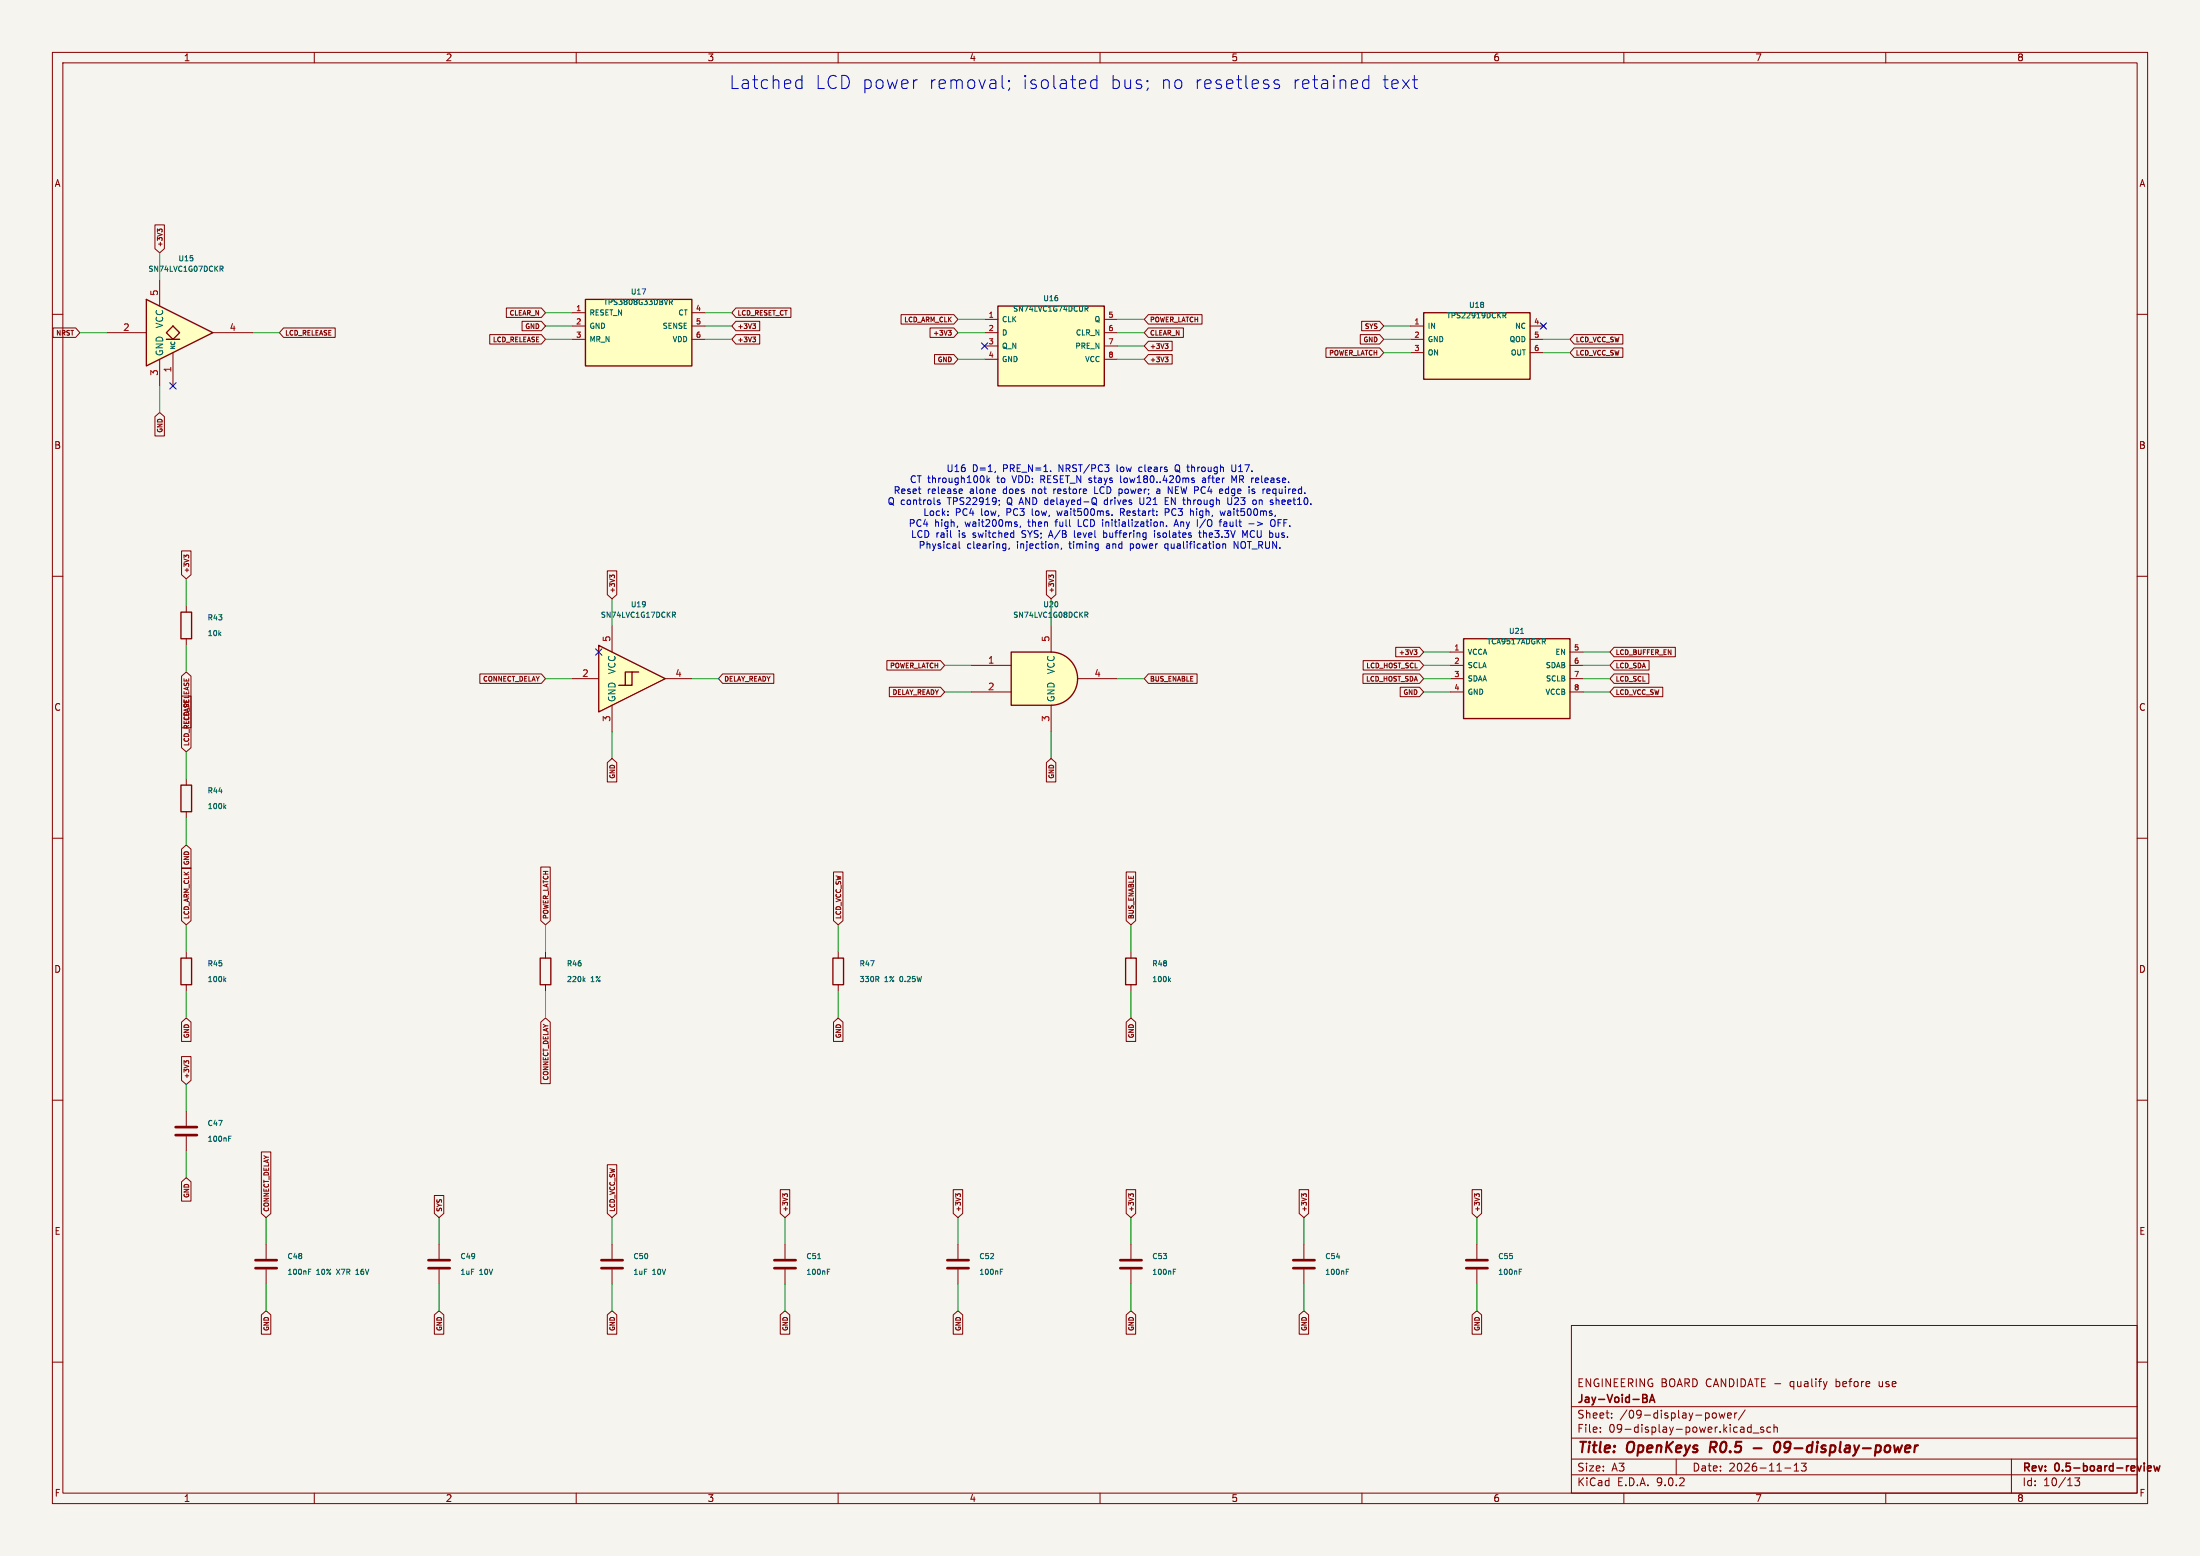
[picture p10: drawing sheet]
(kicad_sch
 (version 20250114)
 (generator "eeschema")
 (paper "A3")
 (title_block
  (title "OpenKeys R0.5 - 09-display-power")
  (date "2026-11-13")
  (rev "0.5-board-review")
  (company "Jay-Void-BA")
  (comment 1 "ENGINEERING BOARD CANDIDATE - qualify before use"))
 (lib_symbols
  (symbol "OpenKeys:74LVC1G07" (exclude_from_sim no) (in_bom yes) (on_board yes)
   (property "Reference" "U" (at 0 7.62 0) (effects (font (size 1.27 1.27))))
   (property "Value" "74LVC1G07" (at 3.81 -7.62 0) (effects (font (size 1.27 1.27))))
   (property "Footprint" "" (at 0 0 0) (effects (font (size 1.27 1.27)) (hide yes)))
   (property "Datasheet" "https://www.ti.com/lit/ds/symlink/sn74lvc1g07.pdf" (at 0 0 0) (effects (font (size 1.27 1.27)) (hide yes)))
   (property "Description" "Single Buffer Gate, Open Drain, Low-Voltage CMOS" (at 0 0 0) (effects (font (size 1.27 1.27)) (hide yes)))
   (symbol "74LVC1G07_0_1"
    (polyline (pts (xy -7.62 6.35) (xy -7.62 -6.35) (xy 5.08 0) (xy -7.62 6.35)) (stroke (width 0.254) (type default)) (fill (type background)))
    (polyline (pts (xy -3.81 -1.27) (xy -1.27 -1.27)) (stroke (width 0.254) (type default)) (fill (type background)))
    (polyline (pts (xy -2.54 1.27) (xy -3.81 0) (xy -2.54 -1.27) (xy -1.27 0) (xy -2.54 1.27)) (stroke (width 0.254) (type default)) (fill (type background))))
   (symbol "74LVC1G07_1_1"
    (pin input line (at -15.24 0 0) (length 7.62) (name "~" (effects (font (size 1.27 1.27)))) (number "2" (effects (font (size 1.27 1.27)))))
    (pin power_in line (at -5.08 10.16 270) (length 5.08) (name "VCC" (effects (font (size 1.27 1.27)))) (number "5" (effects (font (size 1.27 1.27)))))
    (pin power_in line (at -5.08 -10.16 90) (length 5.08) (name "GND" (effects (font (size 1.27 1.27)))) (number "3" (effects (font (size 1.27 1.27)))))
    (pin free line (at -2.54 -10.16 90) (length 6.35) (name "NC" (effects (font (size 0.762 0.762)))) (number "1" (effects (font (size 1.27 1.27)))))
    (pin open_collector line (at 12.7 0 180) (length 7.62) (name "~" (effects (font (size 1.27 1.27)))) (number "4" (effects (font (size 1.27 1.27))))))
   (embedded_fonts no))
  (symbol "OpenKeys:R"
   (pin_numbers (hide yes))
   (pin_names
    (offset 0)) (exclude_from_sim no) (in_bom yes) (on_board yes)
   (property "Reference" "R" (at 2.032 0 90) (effects (font (size 1.27 1.27))))
   (property "Value" "R" (at 0 0 90) (effects (font (size 1.27 1.27))))
   (property "Footprint" "" (at -1.778 0 90) (effects (font (size 1.27 1.27)) (hide yes)))
   (property "Datasheet" "~" (at 0 0 0) (effects (font (size 1.27 1.27)) (hide yes)))
   (property "Description" "Resistor" (at 0 0 0) (effects (font (size 1.27 1.27)) (hide yes)))
   (symbol "R_0_1"
    (rectangle (start -1.016 -2.54) (end 1.016 2.54) (stroke (width 0.254) (type default)) (fill (type none))))
   (symbol "R_1_1"
    (pin passive line (at 0 3.81 270) (length 1.27) (name "~" (effects (font (size 1.27 1.27)))) (number "1" (effects (font (size 1.27 1.27)))))
    (pin passive line (at 0 -3.81 90) (length 1.27) (name "~" (effects (font (size 1.27 1.27)))) (number "2" (effects (font (size 1.27 1.27))))))
   (embedded_fonts no))
  (symbol "OpenKeys:C"
   (pin_numbers (hide yes))
   (pin_names
    (offset 0.254)) (exclude_from_sim no) (in_bom yes) (on_board yes)
   (property "Reference" "C" (at 0.635 2.54 0) (effects (font (size 1.27 1.27)) (justify left)))
   (property "Value" "C" (at 0.635 -2.54 0) (effects (font (size 1.27 1.27)) (justify left)))
   (property "Footprint" "" (at 0.9652 -3.81 0) (effects (font (size 1.27 1.27)) (hide yes)))
   (property "Datasheet" "~" (at 0 0 0) (effects (font (size 1.27 1.27)) (hide yes)))
   (property "Description" "Unpolarized capacitor" (at 0 0 0) (effects (font (size 1.27 1.27)) (hide yes)))
   (symbol "C_0_1"
    (polyline (pts (xy -2.032 0.762) (xy 2.032 0.762)) (stroke (width 0.508) (type default)) (fill (type none)))
    (polyline (pts (xy -2.032 -0.762) (xy 2.032 -0.762)) (stroke (width 0.508) (type default)) (fill (type none))))
   (symbol "C_1_1"
    (pin passive line (at 0 3.81 270) (length 2.794) (name "~" (effects (font (size 1.27 1.27)))) (number "1" (effects (font (size 1.27 1.27)))))
    (pin passive line (at 0 -3.81 90) (length 2.794) (name "~" (effects (font (size 1.27 1.27)))) (number "2" (effects (font (size 1.27 1.27))))))
   (embedded_fonts no))
  (symbol "OpenKeys:TPS3808G33_DBV"
   (pin_names
    (offset 0.7)) (in_bom yes) (on_board yes)
   (property "Reference" "U" (at 0 9.35 0) (effects (font (size 1.0 1.0))))
   (property "Value" "TPS3808G33_DBV" (at 0 7.35 0) (effects (font (size 1.0 1.0))))
   (symbol "TPS3808G33_DBV_0_1"
    (rectangle (start -10.16 6.35) (end 10.16 -6.35) (stroke (width 0.254) (type default)) (fill (type background))))
   (symbol "TPS3808G33_DBV_1_1"
    (pin open_collector line (at -12.7 3.81 0) (length 2.54) (name "RESET_N" (effects (font (size 1.0 1.0)))) (number "1" (effects (font (size 1.0 1.0)))))
    (pin power_in line (at -12.7 1.27 0) (length 2.54) (name "GND" (effects (font (size 1.0 1.0)))) (number "2" (effects (font (size 1.0 1.0)))))
    (pin input line (at -12.7 -1.27 0) (length 2.54) (name "MR_N" (effects (font (size 1.0 1.0)))) (number "3" (effects (font (size 1.0 1.0)))))
    (pin input line (at 12.7 3.81 180) (length 2.54) (name "CT" (effects (font (size 1.0 1.0)))) (number "4" (effects (font (size 1.0 1.0)))))
    (pin input line (at 12.7 1.27 180) (length 2.54) (name "SENSE" (effects (font (size 1.0 1.0)))) (number "5" (effects (font (size 1.0 1.0)))))
    (pin power_in line (at 12.7 -1.27 180) (length 2.54) (name "VDD" (effects (font (size 1.0 1.0)))) (number "6" (effects (font (size 1.0 1.0)))))))
  (symbol "OpenKeys:SN74LVC1G74_DCU"
   (pin_names
    (offset 0.7)) (in_bom yes) (on_board yes)
   (property "Reference" "U" (at 0 10.620000000000001 0) (effects (font (size 1.0 1.0))))
   (property "Value" "SN74LVC1G74_DCU" (at 0 8.620000000000001 0) (effects (font (size 1.0 1.0))))
   (symbol "SN74LVC1G74_DCU_0_1"
    (rectangle (start -10.16 7.62) (end 10.16 -7.62) (stroke (width 0.254) (type default)) (fill (type background))))
   (symbol "SN74LVC1G74_DCU_1_1"
    (pin input line (at -12.7 5.08 0) (length 2.54) (name "CLK" (effects (font (size 1.0 1.0)))) (number "1" (effects (font (size 1.0 1.0)))))
    (pin input line (at -12.7 2.54 0) (length 2.54) (name "D" (effects (font (size 1.0 1.0)))) (number "2" (effects (font (size 1.0 1.0)))))
    (pin output line (at -12.7 0.0 0) (length 2.54) (name "Q_N" (effects (font (size 1.0 1.0)))) (number "3" (effects (font (size 1.0 1.0)))))
    (pin power_in line (at -12.7 -2.54 0) (length 2.54) (name "GND" (effects (font (size 1.0 1.0)))) (number "4" (effects (font (size 1.0 1.0)))))
    (pin output line (at 12.7 5.08 180) (length 2.54) (name "Q" (effects (font (size 1.0 1.0)))) (number "5" (effects (font (size 1.0 1.0)))))
    (pin input line (at 12.7 2.54 180) (length 2.54) (name "CLR_N" (effects (font (size 1.0 1.0)))) (number "6" (effects (font (size 1.0 1.0)))))
    (pin input line (at 12.7 0.0 180) (length 2.54) (name "PRE_N" (effects (font (size 1.0 1.0)))) (number "7" (effects (font (size 1.0 1.0)))))
    (pin power_in line (at 12.7 -2.54 180) (length 2.54) (name "VCC" (effects (font (size 1.0 1.0)))) (number "8" (effects (font (size 1.0 1.0)))))))
  (symbol "OpenKeys:TPS22919_DCK"
   (pin_names
    (offset 0.7)) (in_bom yes) (on_board yes)
   (property "Reference" "U" (at 0 9.35 0) (effects (font (size 1.0 1.0))))
   (property "Value" "TPS22919_DCK" (at 0 7.35 0) (effects (font (size 1.0 1.0))))
   (symbol "TPS22919_DCK_0_1"
    (rectangle (start -10.16 6.35) (end 10.16 -6.35) (stroke (width 0.254) (type default)) (fill (type background))))
   (symbol "TPS22919_DCK_1_1"
    (pin power_in line (at -12.7 3.81 0) (length 2.54) (name "IN" (effects (font (size 1.0 1.0)))) (number "1" (effects (font (size 1.0 1.0)))))
    (pin power_in line (at -12.7 1.27 0) (length 2.54) (name "GND" (effects (font (size 1.0 1.0)))) (number "2" (effects (font (size 1.0 1.0)))))
    (pin input line (at -12.7 -1.27 0) (length 2.54) (name "ON" (effects (font (size 1.0 1.0)))) (number "3" (effects (font (size 1.0 1.0)))))
    (pin no_connect line (at 12.7 3.81 180) (length 2.54) (name "NC" (effects (font (size 1.0 1.0)))) (number "4" (effects (font (size 1.0 1.0)))))
    (pin passive line (at 12.7 1.27 180) (length 2.54) (name "QOD" (effects (font (size 1.0 1.0)))) (number "5" (effects (font (size 1.0 1.0)))))
    (pin power_out line (at 12.7 -1.27 180) (length 2.54) (name "OUT" (effects (font (size 1.0 1.0)))) (number "6" (effects (font (size 1.0 1.0)))))))
  (symbol "OpenKeys:74LVC1G17" (exclude_from_sim no) (in_bom yes) (on_board yes)
   (property "Reference" "U" (at 0 3.81 0) (effects (font (size 1.27 1.27)) (justify left)))
   (property "Value" "74LVC1G17" (at 0 -3.81 0) (effects (font (size 1.27 1.27)) (justify left)))
   (property "Footprint" "" (at -2.54 0 0) (effects (font (size 1.27 1.27)) (hide yes)))
   (property "Datasheet" "https://www.ti.com/lit/ds/symlink/sn74lvc1g17.pdf" (at 0 -6.35 0) (effects (font (size 1.27 1.27)) (justify left) (hide yes)))
   (property "Description" "Single Schmitt Buffer Gate, Low-Voltage CMOS" (at 0 0 0) (effects (font (size 1.27 1.27)) (hide yes)))
   (symbol "74LVC1G17_0_1"
    (polyline (pts (xy -7.62 6.35) (xy -7.62 -6.35) (xy 5.08 0) (xy -7.62 6.35)) (stroke (width 0.254) (type default)) (fill (type background)))
    (polyline (pts (xy -3.81 -1.27) (xy -2.54 -1.27) (xy -2.54 1.27) (xy -1.27 1.27)) (stroke (width 0.254) (type default)) (fill (type background)))
    (polyline (pts (xy -2.54 -1.27) (xy -1.27 -1.27) (xy -1.27 1.27) (xy 0 1.27)) (stroke (width 0.254) (type default)) (fill (type background))))
   (symbol "74LVC1G17_1_1"
    (pin input line (at -12.7 0 0) (length 5.08) (name "~" (effects (font (size 1.27 1.27)))) (number "2" (effects (font (size 1.27 1.27)))))
    (pin no_connect line (at -7.62 5.08 180) (length 5.08) (hide yes) (name "NC" (effects (font (size 1.27 1.27)))) (number "1" (effects (font (size 1.27 1.27)))))
    (pin power_in line (at -5.08 10.16 270) (length 5.08) (name "VCC" (effects (font (size 1.27 1.27)))) (number "5" (effects (font (size 1.27 1.27)))))
    (pin power_in line (at -5.08 -10.16 90) (length 5.08) (name "GND" (effects (font (size 1.27 1.27)))) (number "3" (effects (font (size 1.27 1.27)))))
    (pin output line (at 10.16 0 180) (length 5.08) (name "~" (effects (font (size 1.27 1.27)))) (number "4" (effects (font (size 1.27 1.27))))))
   (embedded_fonts no))
  (symbol "OpenKeys:74LVC1G08" (exclude_from_sim no) (in_bom yes) (on_board yes)
   (property "Reference" "U" (at -5.08 7.62 0) (effects (font (size 1.27 1.27))))
   (property "Value" "74LVC1G08" (at 7.62 -7.62 0) (effects (font (size 1.27 1.27))))
   (property "Footprint" "" (at 0 0 0) (effects (font (size 1.27 1.27)) (hide yes)))
   (property "Datasheet" "https://www.ti.com/lit/ds/symlink/sn74lvc1g08.pdf" (at 0 0 0) (effects (font (size 1.27 1.27)) (hide yes)))
   (property "Description" "Single AND Gate, Low-Voltage CMOS" (at 0 0 0) (effects (font (size 1.27 1.27)) (hide yes)))
   (symbol "74LVC1G08_0_1"
    (arc (start 0 5.08) (mid 5.0579 0) (end 0 -5.08) (stroke (width 0.254) (type default)) (fill (type background)))
    (polyline (pts (xy 0 -5.08) (xy -7.62 -5.08) (xy -7.62 5.08) (xy 0 5.08)) (stroke (width 0.254) (type default)) (fill (type background))))
   (symbol "74LVC1G08_1_1"
    (pin input line (at -15.24 2.54 0) (length 7.62) (name "~" (effects (font (size 1.27 1.27)))) (number "1" (effects (font (size 1.27 1.27)))))
    (pin input line (at -15.24 -2.54 0) (length 7.62) (name "~" (effects (font (size 1.27 1.27)))) (number "2" (effects (font (size 1.27 1.27)))))
    (pin power_in line (at 0 10.16 270) (length 5.08) (name "VCC" (effects (font (size 1.27 1.27)))) (number "5" (effects (font (size 1.27 1.27)))))
    (pin power_in line (at 0 -10.16 90) (length 5.08) (name "GND" (effects (font (size 1.27 1.27)))) (number "3" (effects (font (size 1.27 1.27)))))
    (pin output line (at 12.7 0 180) (length 7.62) (name "~" (effects (font (size 1.27 1.27)))) (number "4" (effects (font (size 1.27 1.27))))))
   (embedded_fonts no))
  (symbol "OpenKeys:TCA9517A_DGK"
   (pin_names
    (offset 0.7)) (in_bom yes) (on_board yes)
   (property "Reference" "U" (at 0 10.620000000000001 0) (effects (font (size 1.0 1.0))))
   (property "Value" "TCA9517A_DGK" (at 0 8.620000000000001 0) (effects (font (size 1.0 1.0))))
   (symbol "TCA9517A_DGK_0_1"
    (rectangle (start -10.16 7.62) (end 10.16 -7.62) (stroke (width 0.254) (type default)) (fill (type background))))
   (symbol "TCA9517A_DGK_1_1"
    (pin power_in line (at -12.7 5.08 0) (length 2.54) (name "VCCA" (effects (font (size 1.0 1.0)))) (number "1" (effects (font (size 1.0 1.0)))))
    (pin bidirectional line (at -12.7 2.54 0) (length 2.54) (name "SCLA" (effects (font (size 1.0 1.0)))) (number "2" (effects (font (size 1.0 1.0)))))
    (pin bidirectional line (at -12.7 0.0 0) (length 2.54) (name "SDAA" (effects (font (size 1.0 1.0)))) (number "3" (effects (font (size 1.0 1.0)))))
    (pin power_in line (at -12.7 -2.54 0) (length 2.54) (name "GND" (effects (font (size 1.0 1.0)))) (number "4" (effects (font (size 1.0 1.0)))))
    (pin input line (at 12.7 5.08 180) (length 2.54) (name "EN" (effects (font (size 1.0 1.0)))) (number "5" (effects (font (size 1.0 1.0)))))
    (pin bidirectional line (at 12.7 2.54 180) (length 2.54) (name "SDAB" (effects (font (size 1.0 1.0)))) (number "6" (effects (font (size 1.0 1.0)))))
    (pin bidirectional line (at 12.7 0.0 180) (length 2.54) (name "SCLB" (effects (font (size 1.0 1.0)))) (number "7" (effects (font (size 1.0 1.0)))))
    (pin power_in line (at 12.7 -2.54 180) (length 2.54) (name "VCCB" (effects (font (size 1.0 1.0)))) (number "8" (effects (font (size 1.0 1.0))))))))
 (text "Latched LCD power removal; isolated bus; no resetless retained text" (at 205 16 0) (effects (font (size 2.5 2.5))))
 (wire (pts (xy 20.32 63.5) (xy 15.24 63.5)) (stroke (width 0) (type default)))
 (global_label "NRST"
  (shape input) (at 15.24 63.5 180) (effects (font (size 0.9 0.9)) (justify right))
  (property "Intersheetrefs" "${INTERSHEET_REFS}" (at 15.24 63.5 180) (effects (font (size 0.8 0.8)) (hide yes))))
 (wire (pts (xy 30.48 53.34) (xy 30.48 48.26)) (stroke (width 0) (type default)))
 (global_label "+3V3"
  (shape input) (at 30.48 48.26 90) (effects (font (size 0.9 0.9)) (justify left))
  (property "Intersheetrefs" "${INTERSHEET_REFS}" (at 30.48 48.26 90) (effects (font (size 0.8 0.8)) (hide yes))))
 (wire (pts (xy 30.48 73.66) (xy 30.48 78.74)) (stroke (width 0) (type default)))
 (global_label "GND"
  (shape input) (at 30.48 78.74 270) (effects (font (size 0.9 0.9)) (justify right))
  (property "Intersheetrefs" "${INTERSHEET_REFS}" (at 30.48 78.74 270) (effects (font (size 0.8 0.8)) (hide yes))))
 (no_connect (at 33.02 73.66))
 (wire (pts (xy 48.26 63.5) (xy 53.34 63.5)) (stroke (width 0) (type default)))
 (global_label "LCD_RELEASE"
  (shape input) (at 53.34 63.5 0) (effects (font (size 0.9 0.9)) (justify left))
  (property "Intersheetrefs" "${INTERSHEET_REFS}" (at 53.34 63.5 0) (effects (font (size 0.8 0.8)) (hide yes))))
 (symbol
  (lib_id "OpenKeys:74LVC1G07") (at 35.56 63.5 0) (unit 1) (in_bom yes) (on_board yes) (dnp no)
  (property "Reference" "U15" (at 35.56 49.34 0) (effects (font (size 1 1))))
  (property "Value" "SN74LVC1G07DCKR" (at 35.56 51.34 0) (effects (font (size 1 1))))
  (property "Footprint" "Package_TO_SOT_SMD:SOT-353_SC-70-5" (at 35.56 63.5 0) (effects (font (size 1 1)) (hide yes)))
  (property "Datasheet" "https://www.ti.com/lit/ds/symlink/sn74lvc1g07.pdf" (at 35.56 63.5 0) (effects (font (size 1 1)) (hide yes))) (pin "2") (pin "5") (pin "3") (pin "1") (pin "4"))
 (wire (pts (xy 35.56 115.57) (xy 35.56 110.49)) (stroke (width 0) (type default)))
 (global_label "+3V3"
  (shape input) (at 35.56 110.49 90) (effects (font (size 0.9 0.9)) (justify left))
  (property "Intersheetrefs" "${INTERSHEET_REFS}" (at 35.56 110.49 90) (effects (font (size 0.8 0.8)) (hide yes))))
 (wire (pts (xy 35.56 123.19) (xy 35.56 128.27)) (stroke (width 0) (type default)))
 (global_label "LCD_RELEASE"
  (shape input) (at 35.56 128.27 270) (effects (font (size 0.9 0.9)) (justify right))
  (property "Intersheetrefs" "${INTERSHEET_REFS}" (at 35.56 128.27 270) (effects (font (size 0.8 0.8)) (hide yes))))
 (symbol
  (lib_id "OpenKeys:R") (at 35.56 119.38 0) (unit 1) (in_bom yes) (on_board yes) (dnp no)
  (property "Reference" "R43" (at 39.56 117.88 0) (effects (font (size 1 1)) (justify left)))
  (property "Value" "10k" (at 39.56 120.88 0) (effects (font (size 1 1)) (justify left)))
  (property "Footprint" "Resistor_SMD:R_0603_1608Metric" (at 39.56 119.38 0) (effects (font (size 1 1)) (hide yes)))
  (property "Datasheet" "~" (at 39.56 119.38 0) (effects (font (size 1 1)) (hide yes))) (pin "1") (pin "2"))
 (wire (pts (xy 35.56 148.59) (xy 35.56 143.51)) (stroke (width 0) (type default)))
 (global_label "LCD_RELEASE"
  (shape input) (at 35.56 143.51 90) (effects (font (size 0.9 0.9)) (justify left))
  (property "Intersheetrefs" "${INTERSHEET_REFS}" (at 35.56 143.51 90) (effects (font (size 0.8 0.8)) (hide yes))))
 (wire (pts (xy 35.56 156.21) (xy 35.56 161.29)) (stroke (width 0) (type default)))
 (global_label "GND"
  (shape input) (at 35.56 161.29 270) (effects (font (size 0.9 0.9)) (justify right))
  (property "Intersheetrefs" "${INTERSHEET_REFS}" (at 35.56 161.29 270) (effects (font (size 0.8 0.8)) (hide yes))))
 (symbol
  (lib_id "OpenKeys:R") (at 35.56 152.4 0) (unit 1) (in_bom yes) (on_board yes) (dnp no)
  (property "Reference" "R44" (at 39.56 150.9 0) (effects (font (size 1 1)) (justify left)))
  (property "Value" "100k" (at 39.56 153.9 0) (effects (font (size 1 1)) (justify left)))
  (property "Footprint" "Resistor_SMD:R_0603_1608Metric" (at 39.56 152.4 0) (effects (font (size 1 1)) (hide yes)))
  (property "Datasheet" "~" (at 39.56 152.4 0) (effects (font (size 1 1)) (hide yes))) (pin "1") (pin "2"))
 (wire (pts (xy 35.56 181.61) (xy 35.56 176.53)) (stroke (width 0) (type default)))
 (global_label "LCD_ARM_CLK"
  (shape input) (at 35.56 176.53 90) (effects (font (size 0.9 0.9)) (justify left))
  (property "Intersheetrefs" "${INTERSHEET_REFS}" (at 35.56 176.53 90) (effects (font (size 0.8 0.8)) (hide yes))))
 (wire (pts (xy 35.56 189.23) (xy 35.56 194.31)) (stroke (width 0) (type default)))
 (global_label "GND"
  (shape input) (at 35.56 194.31 270) (effects (font (size 0.9 0.9)) (justify right))
  (property "Intersheetrefs" "${INTERSHEET_REFS}" (at 35.56 194.31 270) (effects (font (size 0.8 0.8)) (hide yes))))
 (symbol
  (lib_id "OpenKeys:R") (at 35.56 185.42 0) (unit 1) (in_bom yes) (on_board yes) (dnp no)
  (property "Reference" "R45" (at 39.56 183.92 0) (effects (font (size 1 1)) (justify left)))
  (property "Value" "100k" (at 39.56 186.92 0) (effects (font (size 1 1)) (justify left)))
  (property "Footprint" "Resistor_SMD:R_0603_1608Metric" (at 39.56 185.42 0) (effects (font (size 1 1)) (hide yes)))
  (property "Datasheet" "~" (at 39.56 185.42 0) (effects (font (size 1 1)) (hide yes))) (pin "1") (pin "2"))
 (wire (pts (xy 35.56 212.09) (xy 35.56 207.01)) (stroke (width 0) (type default)))
 (global_label "+3V3"
  (shape input) (at 35.56 207.01 90) (effects (font (size 0.9 0.9)) (justify left))
  (property "Intersheetrefs" "${INTERSHEET_REFS}" (at 35.56 207.01 90) (effects (font (size 0.8 0.8)) (hide yes))))
 (wire (pts (xy 35.56 219.71) (xy 35.56 224.79)) (stroke (width 0) (type default)))
 (global_label "GND"
  (shape input) (at 35.56 224.79 270) (effects (font (size 0.9 0.9)) (justify right))
  (property "Intersheetrefs" "${INTERSHEET_REFS}" (at 35.56 224.79 270) (effects (font (size 0.8 0.8)) (hide yes))))
 (symbol
  (lib_id "OpenKeys:C") (at 35.56 215.9 0) (unit 1) (in_bom yes) (on_board yes) (dnp no)
  (property "Reference" "C47" (at 39.56 214.4 0) (effects (font (size 1 1)) (justify left)))
  (property "Value" "100nF" (at 39.56 217.4 0) (effects (font (size 1 1)) (justify left)))
  (property "Footprint" "Capacitor_SMD:C_0603_1608Metric" (at 39.56 215.9 0) (effects (font (size 1 1)) (hide yes)))
  (property "Datasheet" "~" (at 39.56 215.9 0) (effects (font (size 1 1)) (hide yes))) (pin "1") (pin "2"))
 (wire (pts (xy 109.22 59.69) (xy 104.14 59.69)) (stroke (width 0) (type default)))
 (global_label "CLEAR_N"
  (shape input) (at 104.14 59.69 180) (effects (font (size 0.9 0.9)) (justify right))
  (property "Intersheetrefs" "${INTERSHEET_REFS}" (at 104.14 59.69 180) (effects (font (size 0.8 0.8)) (hide yes))))
 (wire (pts (xy 109.22 62.23) (xy 104.14 62.23)) (stroke (width 0) (type default)))
 (global_label "GND"
  (shape input) (at 104.14 62.23 180) (effects (font (size 0.9 0.9)) (justify right))
  (property "Intersheetrefs" "${INTERSHEET_REFS}" (at 104.14 62.23 180) (effects (font (size 0.8 0.8)) (hide yes))))
 (wire (pts (xy 109.22 64.77) (xy 104.14 64.77)) (stroke (width 0) (type default)))
 (global_label "LCD_RELEASE"
  (shape input) (at 104.14 64.77 180) (effects (font (size 0.9 0.9)) (justify right))
  (property "Intersheetrefs" "${INTERSHEET_REFS}" (at 104.14 64.77 180) (effects (font (size 0.8 0.8)) (hide yes))))
 (wire (pts (xy 134.62 59.69) (xy 139.7 59.69)) (stroke (width 0) (type default)))
 (global_label "LCD_RESET_CT"
  (shape input) (at 139.7 59.69 0) (effects (font (size 0.9 0.9)) (justify left))
  (property "Intersheetrefs" "${INTERSHEET_REFS}" (at 139.7 59.69 0) (effects (font (size 0.8 0.8)) (hide yes))))
 (wire (pts (xy 134.62 62.23) (xy 139.7 62.23)) (stroke (width 0) (type default)))
 (global_label "+3V3"
  (shape input) (at 139.7 62.23 0) (effects (font (size 0.9 0.9)) (justify left))
  (property "Intersheetrefs" "${INTERSHEET_REFS}" (at 139.7 62.23 0) (effects (font (size 0.8 0.8)) (hide yes))))
 (wire (pts (xy 134.62 64.77) (xy 139.7 64.77)) (stroke (width 0) (type default)))
 (global_label "+3V3"
  (shape input) (at 139.7 64.77 0) (effects (font (size 0.9 0.9)) (justify left))
  (property "Intersheetrefs" "${INTERSHEET_REFS}" (at 139.7 64.77 0) (effects (font (size 0.8 0.8)) (hide yes))))
 (symbol
  (lib_id "OpenKeys:TPS3808G33_DBV") (at 121.92 63.5 0) (unit 1) (in_bom yes) (on_board yes) (dnp no)
  (property "Reference" "U17" (at 121.92 55.69 0) (effects (font (size 1 1))))
  (property "Value" "TPS3808G33DBVR" (at 121.92 57.69 0) (effects (font (size 1 1))))
  (property "Footprint" "Package_TO_SOT_SMD:SOT-23-6" (at 121.92 63.5 0) (effects (font (size 1 1)) (hide yes)))
  (property "Datasheet" "" (at 121.92 63.5 0) (effects (font (size 1 1)) (hide yes))) (pin "1") (pin "2") (pin "3") (pin "4") (pin "5") (pin "6"))
 (wire (pts (xy 187.96 60.96) (xy 182.88 60.96)) (stroke (width 0) (type default)))
 (global_label "LCD_ARM_CLK"
  (shape input) (at 182.88 60.96 180) (effects (font (size 0.9 0.9)) (justify right))
  (property "Intersheetrefs" "${INTERSHEET_REFS}" (at 182.88 60.96 180) (effects (font (size 0.8 0.8)) (hide yes))))
 (wire (pts (xy 187.96 63.5) (xy 182.88 63.5)) (stroke (width 0) (type default)))
 (global_label "+3V3"
  (shape input) (at 182.88 63.5 180) (effects (font (size 0.9 0.9)) (justify right))
  (property "Intersheetrefs" "${INTERSHEET_REFS}" (at 182.88 63.5 180) (effects (font (size 0.8 0.8)) (hide yes))))
 (no_connect (at 187.96 66.04))
 (wire (pts (xy 187.96 68.58) (xy 182.88 68.58)) (stroke (width 0) (type default)))
 (global_label "GND"
  (shape input) (at 182.88 68.58 180) (effects (font (size 0.9 0.9)) (justify right))
  (property "Intersheetrefs" "${INTERSHEET_REFS}" (at 182.88 68.58 180) (effects (font (size 0.8 0.8)) (hide yes))))
 (wire (pts (xy 213.36 60.96) (xy 218.44 60.96)) (stroke (width 0) (type default)))
 (global_label "POWER_LATCH"
  (shape input) (at 218.44 60.96 0) (effects (font (size 0.9 0.9)) (justify left))
  (property "Intersheetrefs" "${INTERSHEET_REFS}" (at 218.44 60.96 0) (effects (font (size 0.8 0.8)) (hide yes))))
 (wire (pts (xy 213.36 63.5) (xy 218.44 63.5)) (stroke (width 0) (type default)))
 (global_label "CLEAR_N"
  (shape input) (at 218.44 63.5 0) (effects (font (size 0.9 0.9)) (justify left))
  (property "Intersheetrefs" "${INTERSHEET_REFS}" (at 218.44 63.5 0) (effects (font (size 0.8 0.8)) (hide yes))))
 (wire (pts (xy 213.36 66.04) (xy 218.44 66.04)) (stroke (width 0) (type default)))
 (global_label "+3V3"
  (shape input) (at 218.44 66.04 0) (effects (font (size 0.9 0.9)) (justify left))
  (property "Intersheetrefs" "${INTERSHEET_REFS}" (at 218.44 66.04 0) (effects (font (size 0.8 0.8)) (hide yes))))
 (wire (pts (xy 213.36 68.58) (xy 218.44 68.58)) (stroke (width 0) (type default)))
 (global_label "+3V3"
  (shape input) (at 218.44 68.58 0) (effects (font (size 0.9 0.9)) (justify left))
  (property "Intersheetrefs" "${INTERSHEET_REFS}" (at 218.44 68.58 0) (effects (font (size 0.8 0.8)) (hide yes))))
 (symbol
  (lib_id "OpenKeys:SN74LVC1G74_DCU") (at 200.66 66.04 0) (unit 1) (in_bom yes) (on_board yes) (dnp no)
  (property "Reference" "U16" (at 200.66 56.96 0) (effects (font (size 1 1))))
  (property "Value" "SN74LVC1G74DCUR" (at 200.66 58.96 0) (effects (font (size 1 1))))
  (property "Footprint" "Package_SO:VSSOP-8_2.3x2mm_P0.5mm" (at 200.66 66.04 0) (effects (font (size 1 1)) (hide yes)))
  (property "Datasheet" "" (at 200.66 66.04 0) (effects (font (size 1 1)) (hide yes))) (pin "1") (pin "2") (pin "3") (pin "4") (pin "5") (pin "6") (pin "7") (pin "8"))
 (wire (pts (xy 269.24 62.23) (xy 264.16 62.23)) (stroke (width 0) (type default)))
 (global_label "SYS"
  (shape input) (at 264.16 62.23 180) (effects (font (size 0.9 0.9)) (justify right))
  (property "Intersheetrefs" "${INTERSHEET_REFS}" (at 264.16 62.23 180) (effects (font (size 0.8 0.8)) (hide yes))))
 (wire (pts (xy 269.24 64.77) (xy 264.16 64.77)) (stroke (width 0) (type default)))
 (global_label "GND"
  (shape input) (at 264.16 64.77 180) (effects (font (size 0.9 0.9)) (justify right))
  (property "Intersheetrefs" "${INTERSHEET_REFS}" (at 264.16 64.77 180) (effects (font (size 0.8 0.8)) (hide yes))))
 (wire (pts (xy 269.24 67.31) (xy 264.16 67.31)) (stroke (width 0) (type default)))
 (global_label "POWER_LATCH"
  (shape input) (at 264.16 67.31 180) (effects (font (size 0.9 0.9)) (justify right))
  (property "Intersheetrefs" "${INTERSHEET_REFS}" (at 264.16 67.31 180) (effects (font (size 0.8 0.8)) (hide yes))))
 (no_connect (at 294.64 62.23))
 (wire (pts (xy 294.64 64.77) (xy 299.72 64.77)) (stroke (width 0) (type default)))
 (global_label "LCD_VCC_SW"
  (shape input) (at 299.72 64.77 0) (effects (font (size 0.9 0.9)) (justify left))
  (property "Intersheetrefs" "${INTERSHEET_REFS}" (at 299.72 64.77 0) (effects (font (size 0.8 0.8)) (hide yes))))
 (wire (pts (xy 294.64 67.31) (xy 299.72 67.31)) (stroke (width 0) (type default)))
 (global_label "LCD_VCC_SW"
  (shape input) (at 299.72 67.31 0) (effects (font (size 0.9 0.9)) (justify left))
  (property "Intersheetrefs" "${INTERSHEET_REFS}" (at 299.72 67.31 0) (effects (font (size 0.8 0.8)) (hide yes))))
 (symbol
  (lib_id "OpenKeys:TPS22919_DCK") (at 281.94 66.04 0) (unit 1) (in_bom yes) (on_board yes) (dnp no)
  (property "Reference" "U18" (at 281.94 58.23 0) (effects (font (size 1 1))))
  (property "Value" "TPS22919DCKR" (at 281.94 60.23 0) (effects (font (size 1 1))))
  (property "Footprint" "Package_TO_SOT_SMD:SOT-363_SC-70-6" (at 281.94 66.04 0) (effects (font (size 1 1)) (hide yes)))
  (property "Datasheet" "" (at 281.94 66.04 0) (effects (font (size 1 1)) (hide yes))) (pin "1") (pin "2") (pin "3") (pin "4") (pin "5") (pin "6"))
 (wire (pts (xy 109.22 129.54) (xy 104.14 129.54)) (stroke (width 0) (type default)))
 (global_label "CONNECT_DELAY"
  (shape input) (at 104.14 129.54 180) (effects (font (size 0.9 0.9)) (justify right))
  (property "Intersheetrefs" "${INTERSHEET_REFS}" (at 104.14 129.54 180) (effects (font (size 0.8 0.8)) (hide yes))))
 (no_connect (at 114.3 124.46))
 (wire (pts (xy 116.84 119.38) (xy 116.84 114.3)) (stroke (width 0) (type default)))
 (global_label "+3V3"
  (shape input) (at 116.84 114.3 90) (effects (font (size 0.9 0.9)) (justify left))
  (property "Intersheetrefs" "${INTERSHEET_REFS}" (at 116.84 114.3 90) (effects (font (size 0.8 0.8)) (hide yes))))
 (wire (pts (xy 116.84 139.7) (xy 116.84 144.78)) (stroke (width 0) (type default)))
 (global_label "GND"
  (shape input) (at 116.84 144.78 270) (effects (font (size 0.9 0.9)) (justify right))
  (property "Intersheetrefs" "${INTERSHEET_REFS}" (at 116.84 144.78 270) (effects (font (size 0.8 0.8)) (hide yes))))
 (wire (pts (xy 132.08 129.54) (xy 137.16 129.54)) (stroke (width 0) (type default)))
 (global_label "DELAY_READY"
  (shape input) (at 137.16 129.54 0) (effects (font (size 0.9 0.9)) (justify left))
  (property "Intersheetrefs" "${INTERSHEET_REFS}" (at 137.16 129.54 0) (effects (font (size 0.8 0.8)) (hide yes))))
 (symbol
  (lib_id "OpenKeys:74LVC1G17") (at 121.92 129.54 0) (unit 1) (in_bom yes) (on_board yes) (dnp no)
  (property "Reference" "U19" (at 121.92 115.38 0) (effects (font (size 1 1))))
  (property "Value" "SN74LVC1G17DCKR" (at 121.92 117.38 0) (effects (font (size 1 1))))
  (property "Footprint" "Package_TO_SOT_SMD:SOT-353_SC-70-5" (at 121.92 129.54 0) (effects (font (size 1 1)) (hide yes)))
  (property "Datasheet" "https://www.ti.com/lit/ds/symlink/sn74lvc1g17.pdf" (at 121.92 129.54 0) (effects (font (size 1 1)) (hide yes))) (pin "2") (pin "1") (pin "5") (pin "3") (pin "4"))
 (wire (pts (xy 185.42 127.0) (xy 180.34 127.0)) (stroke (width 0) (type default)))
 (global_label "POWER_LATCH"
  (shape input) (at 180.34 127.0 180) (effects (font (size 0.9 0.9)) (justify right))
  (property "Intersheetrefs" "${INTERSHEET_REFS}" (at 180.34 127.0 180) (effects (font (size 0.8 0.8)) (hide yes))))
 (wire (pts (xy 185.42 132.08) (xy 180.34 132.08)) (stroke (width 0) (type default)))
 (global_label "DELAY_READY"
  (shape input) (at 180.34 132.08 180) (effects (font (size 0.9 0.9)) (justify right))
  (property "Intersheetrefs" "${INTERSHEET_REFS}" (at 180.34 132.08 180) (effects (font (size 0.8 0.8)) (hide yes))))
 (wire (pts (xy 200.66 119.38) (xy 200.66 114.3)) (stroke (width 0) (type default)))
 (global_label "+3V3"
  (shape input) (at 200.66 114.3 90) (effects (font (size 0.9 0.9)) (justify left))
  (property "Intersheetrefs" "${INTERSHEET_REFS}" (at 200.66 114.3 90) (effects (font (size 0.8 0.8)) (hide yes))))
 (wire (pts (xy 200.66 139.7) (xy 200.66 144.78)) (stroke (width 0) (type default)))
 (global_label "GND"
  (shape input) (at 200.66 144.78 270) (effects (font (size 0.9 0.9)) (justify right))
  (property "Intersheetrefs" "${INTERSHEET_REFS}" (at 200.66 144.78 270) (effects (font (size 0.8 0.8)) (hide yes))))
 (wire (pts (xy 213.36 129.54) (xy 218.44 129.54)) (stroke (width 0) (type default)))
 (global_label "BUS_ENABLE"
  (shape input) (at 218.44 129.54 0) (effects (font (size 0.9 0.9)) (justify left))
  (property "Intersheetrefs" "${INTERSHEET_REFS}" (at 218.44 129.54 0) (effects (font (size 0.8 0.8)) (hide yes))))
 (symbol
  (lib_id "OpenKeys:74LVC1G08") (at 200.66 129.54 0) (unit 1) (in_bom yes) (on_board yes) (dnp no)
  (property "Reference" "U20" (at 200.66 115.38 0) (effects (font (size 1 1))))
  (property "Value" "SN74LVC1G08DCKR" (at 200.66 117.38 0) (effects (font (size 1 1))))
  (property "Footprint" "Package_TO_SOT_SMD:SOT-353_SC-70-5" (at 200.66 129.54 0) (effects (font (size 1 1)) (hide yes)))
  (property "Datasheet" "https://www.ti.com/lit/ds/symlink/sn74lvc1g08.pdf" (at 200.66 129.54 0) (effects (font (size 1 1)) (hide yes))) (pin "1") (pin "2") (pin "5") (pin "3") (pin "4"))
 (wire (pts (xy 276.86 124.46) (xy 271.78 124.46)) (stroke (width 0) (type default)))
 (global_label "+3V3"
  (shape input) (at 271.78 124.46 180) (effects (font (size 0.9 0.9)) (justify right))
  (property "Intersheetrefs" "${INTERSHEET_REFS}" (at 271.78 124.46 180) (effects (font (size 0.8 0.8)) (hide yes))))
 (wire (pts (xy 276.86 127.0) (xy 271.78 127.0)) (stroke (width 0) (type default)))
 (global_label "LCD_HOST_SCL"
  (shape input) (at 271.78 127.0 180) (effects (font (size 0.9 0.9)) (justify right))
  (property "Intersheetrefs" "${INTERSHEET_REFS}" (at 271.78 127.0 180) (effects (font (size 0.8 0.8)) (hide yes))))
 (wire (pts (xy 276.86 129.54) (xy 271.78 129.54)) (stroke (width 0) (type default)))
 (global_label "LCD_HOST_SDA"
  (shape input) (at 271.78 129.54 180) (effects (font (size 0.9 0.9)) (justify right))
  (property "Intersheetrefs" "${INTERSHEET_REFS}" (at 271.78 129.54 180) (effects (font (size 0.8 0.8)) (hide yes))))
 (wire (pts (xy 276.86 132.08) (xy 271.78 132.08)) (stroke (width 0) (type default)))
 (global_label "GND"
  (shape input) (at 271.78 132.08 180) (effects (font (size 0.9 0.9)) (justify right))
  (property "Intersheetrefs" "${INTERSHEET_REFS}" (at 271.78 132.08 180) (effects (font (size 0.8 0.8)) (hide yes))))
 (wire (pts (xy 302.26 124.46) (xy 307.34 124.46)) (stroke (width 0) (type default)))
 (global_label "LCD_BUFFER_EN"
  (shape input) (at 307.34 124.46 0) (effects (font (size 0.9 0.9)) (justify left))
  (property "Intersheetrefs" "${INTERSHEET_REFS}" (at 307.34 124.46 0) (effects (font (size 0.8 0.8)) (hide yes))))
 (wire (pts (xy 302.26 127.0) (xy 307.34 127.0)) (stroke (width 0) (type default)))
 (global_label "LCD_SDA"
  (shape input) (at 307.34 127.0 0) (effects (font (size 0.9 0.9)) (justify left))
  (property "Intersheetrefs" "${INTERSHEET_REFS}" (at 307.34 127.0 0) (effects (font (size 0.8 0.8)) (hide yes))))
 (wire (pts (xy 302.26 129.54) (xy 307.34 129.54)) (stroke (width 0) (type default)))
 (global_label "LCD_SCL"
  (shape input) (at 307.34 129.54 0) (effects (font (size 0.9 0.9)) (justify left))
  (property "Intersheetrefs" "${INTERSHEET_REFS}" (at 307.34 129.54 0) (effects (font (size 0.8 0.8)) (hide yes))))
 (wire (pts (xy 302.26 132.08) (xy 307.34 132.08)) (stroke (width 0) (type default)))
 (global_label "LCD_VCC_SW"
  (shape input) (at 307.34 132.08 0) (effects (font (size 0.9 0.9)) (justify left))
  (property "Intersheetrefs" "${INTERSHEET_REFS}" (at 307.34 132.08 0) (effects (font (size 0.8 0.8)) (hide yes))))
 (symbol
  (lib_id "OpenKeys:TCA9517A_DGK") (at 289.56 129.54 0) (unit 1) (in_bom yes) (on_board yes) (dnp no)
  (property "Reference" "U21" (at 289.56 120.46 0) (effects (font (size 1 1))))
  (property "Value" "TCA9517ADGKR" (at 289.56 122.46 0) (effects (font (size 1 1))))
  (property "Footprint" "Package_SO:VSSOP-8_3x3mm_P0.65mm" (at 289.56 129.54 0) (effects (font (size 1 1)) (hide yes)))
  (property "Datasheet" "" (at 289.56 129.54 0) (effects (font (size 1 1)) (hide yes))) (pin "1") (pin "2") (pin "3") (pin "4") (pin "5") (pin "6") (pin "7") (pin "8"))
 (wire (pts (xy 104.14 181.61) (xy 104.14 176.53)) (stroke (width 0) (type default)))
 (global_label "POWER_LATCH"
  (shape input) (at 104.14 176.53 90) (effects (font (size 0.9 0.9)) (justify left))
  (property "Intersheetrefs" "${INTERSHEET_REFS}" (at 104.14 176.53 90) (effects (font (size 0.8 0.8)) (hide yes))))
 (wire (pts (xy 104.14 189.23) (xy 104.14 194.31)) (stroke (width 0) (type default)))
 (global_label "CONNECT_DELAY"
  (shape input) (at 104.14 194.31 270) (effects (font (size 0.9 0.9)) (justify right))
  (property "Intersheetrefs" "${INTERSHEET_REFS}" (at 104.14 194.31 270) (effects (font (size 0.8 0.8)) (hide yes))))
 (symbol
  (lib_id "OpenKeys:R") (at 104.14 185.42 0) (unit 1) (in_bom yes) (on_board yes) (dnp no)
  (property "Reference" "R46" (at 108.14 183.92 0) (effects (font (size 1 1)) (justify left)))
  (property "Value" "220k 1%" (at 108.14 186.92 0) (effects (font (size 1 1)) (justify left)))
  (property "Footprint" "Resistor_SMD:R_0603_1608Metric" (at 108.14 185.42 0) (effects (font (size 1 1)) (hide yes)))
  (property "Datasheet" "~" (at 108.14 185.42 0) (effects (font (size 1 1)) (hide yes))) (pin "1") (pin "2"))
 (wire (pts (xy 160.02 181.61) (xy 160.02 176.53)) (stroke (width 0) (type default)))
 (global_label "LCD_VCC_SW"
  (shape input) (at 160.02 176.53 90) (effects (font (size 0.9 0.9)) (justify left))
  (property "Intersheetrefs" "${INTERSHEET_REFS}" (at 160.02 176.53 90) (effects (font (size 0.8 0.8)) (hide yes))))
 (wire (pts (xy 160.02 189.23) (xy 160.02 194.31)) (stroke (width 0) (type default)))
 (global_label "GND"
  (shape input) (at 160.02 194.31 270) (effects (font (size 0.9 0.9)) (justify right))
  (property "Intersheetrefs" "${INTERSHEET_REFS}" (at 160.02 194.31 270) (effects (font (size 0.8 0.8)) (hide yes))))
 (symbol
  (lib_id "OpenKeys:R") (at 160.02 185.42 0) (unit 1) (in_bom yes) (on_board yes) (dnp no)
  (property "Reference" "R47" (at 164.02 183.92 0) (effects (font (size 1 1)) (justify left)))
  (property "Value" "330R 1% 0.25W" (at 164.02 186.92 0) (effects (font (size 1 1)) (justify left)))
  (property "Footprint" "Resistor_SMD:R_1206_3216Metric" (at 164.02 185.42 0) (effects (font (size 1 1)) (hide yes)))
  (property "Datasheet" "~" (at 164.02 185.42 0) (effects (font (size 1 1)) (hide yes))) (pin "1") (pin "2"))
 (wire (pts (xy 215.9 181.61) (xy 215.9 176.53)) (stroke (width 0) (type default)))
 (global_label "BUS_ENABLE"
  (shape input) (at 215.9 176.53 90) (effects (font (size 0.9 0.9)) (justify left))
  (property "Intersheetrefs" "${INTERSHEET_REFS}" (at 215.9 176.53 90) (effects (font (size 0.8 0.8)) (hide yes))))
 (wire (pts (xy 215.9 189.23) (xy 215.9 194.31)) (stroke (width 0) (type default)))
 (global_label "GND"
  (shape input) (at 215.9 194.31 270) (effects (font (size 0.9 0.9)) (justify right))
  (property "Intersheetrefs" "${INTERSHEET_REFS}" (at 215.9 194.31 270) (effects (font (size 0.8 0.8)) (hide yes))))
 (symbol
  (lib_id "OpenKeys:R") (at 215.9 185.42 0) (unit 1) (in_bom yes) (on_board yes) (dnp no)
  (property "Reference" "R48" (at 219.9 183.92 0) (effects (font (size 1 1)) (justify left)))
  (property "Value" "100k" (at 219.9 186.92 0) (effects (font (size 1 1)) (justify left)))
  (property "Footprint" "Resistor_SMD:R_0603_1608Metric" (at 219.9 185.42 0) (effects (font (size 1 1)) (hide yes)))
  (property "Datasheet" "~" (at 219.9 185.42 0) (effects (font (size 1 1)) (hide yes))) (pin "1") (pin "2"))
 (wire (pts (xy 50.8 237.49) (xy 50.8 232.41)) (stroke (width 0) (type default)))
 (global_label "CONNECT_DELAY"
  (shape input) (at 50.8 232.41 90) (effects (font (size 0.9 0.9)) (justify left))
  (property "Intersheetrefs" "${INTERSHEET_REFS}" (at 50.8 232.41 90) (effects (font (size 0.8 0.8)) (hide yes))))
 (wire (pts (xy 50.8 245.11) (xy 50.8 250.19)) (stroke (width 0) (type default)))
 (global_label "GND"
  (shape input) (at 50.8 250.19 270) (effects (font (size 0.9 0.9)) (justify right))
  (property "Intersheetrefs" "${INTERSHEET_REFS}" (at 50.8 250.19 270) (effects (font (size 0.8 0.8)) (hide yes))))
 (symbol
  (lib_id "OpenKeys:C") (at 50.8 241.3 0) (unit 1) (in_bom yes) (on_board yes) (dnp no)
  (property "Reference" "C48" (at 54.8 239.8 0) (effects (font (size 1 1)) (justify left)))
  (property "Value" "100nF 10% X7R 16V" (at 54.8 242.8 0) (effects (font (size 1 1)) (justify left)))
  (property "Footprint" "Capacitor_SMD:C_0603_1608Metric" (at 54.8 241.3 0) (effects (font (size 1 1)) (hide yes)))
  (property "Datasheet" "~" (at 54.8 241.3 0) (effects (font (size 1 1)) (hide yes))) (pin "1") (pin "2"))
 (wire (pts (xy 83.82 237.49) (xy 83.82 232.41)) (stroke (width 0) (type default)))
 (global_label "SYS"
  (shape input) (at 83.82 232.41 90) (effects (font (size 0.9 0.9)) (justify left))
  (property "Intersheetrefs" "${INTERSHEET_REFS}" (at 83.82 232.41 90) (effects (font (size 0.8 0.8)) (hide yes))))
 (wire (pts (xy 83.82 245.11) (xy 83.82 250.19)) (stroke (width 0) (type default)))
 (global_label "GND"
  (shape input) (at 83.82 250.19 270) (effects (font (size 0.9 0.9)) (justify right))
  (property "Intersheetrefs" "${INTERSHEET_REFS}" (at 83.82 250.19 270) (effects (font (size 0.8 0.8)) (hide yes))))
 (symbol
  (lib_id "OpenKeys:C") (at 83.82 241.3 0) (unit 1) (in_bom yes) (on_board yes) (dnp no)
  (property "Reference" "C49" (at 87.82 239.8 0) (effects (font (size 1 1)) (justify left)))
  (property "Value" "1uF 10V" (at 87.82 242.8 0) (effects (font (size 1 1)) (justify left)))
  (property "Footprint" "Capacitor_SMD:C_0805_2012Metric" (at 87.82 241.3 0) (effects (font (size 1 1)) (hide yes)))
  (property "Datasheet" "~" (at 87.82 241.3 0) (effects (font (size 1 1)) (hide yes))) (pin "1") (pin "2"))
 (wire (pts (xy 116.84 237.49) (xy 116.84 232.41)) (stroke (width 0) (type default)))
 (global_label "LCD_VCC_SW"
  (shape input) (at 116.84 232.41 90) (effects (font (size 0.9 0.9)) (justify left))
  (property "Intersheetrefs" "${INTERSHEET_REFS}" (at 116.84 232.41 90) (effects (font (size 0.8 0.8)) (hide yes))))
 (wire (pts (xy 116.84 245.11) (xy 116.84 250.19)) (stroke (width 0) (type default)))
 (global_label "GND"
  (shape input) (at 116.84 250.19 270) (effects (font (size 0.9 0.9)) (justify right))
  (property "Intersheetrefs" "${INTERSHEET_REFS}" (at 116.84 250.19 270) (effects (font (size 0.8 0.8)) (hide yes))))
 (symbol
  (lib_id "OpenKeys:C") (at 116.84 241.3 0) (unit 1) (in_bom yes) (on_board yes) (dnp no)
  (property "Reference" "C50" (at 120.84 239.8 0) (effects (font (size 1 1)) (justify left)))
  (property "Value" "1uF 10V" (at 120.84 242.8 0) (effects (font (size 1 1)) (justify left)))
  (property "Footprint" "Capacitor_SMD:C_0805_2012Metric" (at 120.84 241.3 0) (effects (font (size 1 1)) (hide yes)))
  (property "Datasheet" "~" (at 120.84 241.3 0) (effects (font (size 1 1)) (hide yes))) (pin "1") (pin "2"))
 (wire (pts (xy 149.86 237.49) (xy 149.86 232.41)) (stroke (width 0) (type default)))
 (global_label "+3V3"
  (shape input) (at 149.86 232.41 90) (effects (font (size 0.9 0.9)) (justify left))
  (property "Intersheetrefs" "${INTERSHEET_REFS}" (at 149.86 232.41 90) (effects (font (size 0.8 0.8)) (hide yes))))
 (wire (pts (xy 149.86 245.11) (xy 149.86 250.19)) (stroke (width 0) (type default)))
 (global_label "GND"
  (shape input) (at 149.86 250.19 270) (effects (font (size 0.9 0.9)) (justify right))
  (property "Intersheetrefs" "${INTERSHEET_REFS}" (at 149.86 250.19 270) (effects (font (size 0.8 0.8)) (hide yes))))
 (symbol
  (lib_id "OpenKeys:C") (at 149.86 241.3 0) (unit 1) (in_bom yes) (on_board yes) (dnp no)
  (property "Reference" "C51" (at 153.86 239.8 0) (effects (font (size 1 1)) (justify left)))
  (property "Value" "100nF" (at 153.86 242.8 0) (effects (font (size 1 1)) (justify left)))
  (property "Footprint" "Capacitor_SMD:C_0603_1608Metric" (at 153.86 241.3 0) (effects (font (size 1 1)) (hide yes)))
  (property "Datasheet" "~" (at 153.86 241.3 0) (effects (font (size 1 1)) (hide yes))) (pin "1") (pin "2"))
 (wire (pts (xy 182.88 237.49) (xy 182.88 232.41)) (stroke (width 0) (type default)))
 (global_label "+3V3"
  (shape input) (at 182.88 232.41 90) (effects (font (size 0.9 0.9)) (justify left))
  (property "Intersheetrefs" "${INTERSHEET_REFS}" (at 182.88 232.41 90) (effects (font (size 0.8 0.8)) (hide yes))))
 (wire (pts (xy 182.88 245.11) (xy 182.88 250.19)) (stroke (width 0) (type default)))
 (global_label "GND"
  (shape input) (at 182.88 250.19 270) (effects (font (size 0.9 0.9)) (justify right))
  (property "Intersheetrefs" "${INTERSHEET_REFS}" (at 182.88 250.19 270) (effects (font (size 0.8 0.8)) (hide yes))))
 (symbol
  (lib_id "OpenKeys:C") (at 182.88 241.3 0) (unit 1) (in_bom yes) (on_board yes) (dnp no)
  (property "Reference" "C52" (at 186.88 239.8 0) (effects (font (size 1 1)) (justify left)))
  (property "Value" "100nF" (at 186.88 242.8 0) (effects (font (size 1 1)) (justify left)))
  (property "Footprint" "Capacitor_SMD:C_0603_1608Metric" (at 186.88 241.3 0) (effects (font (size 1 1)) (hide yes)))
  (property "Datasheet" "~" (at 186.88 241.3 0) (effects (font (size 1 1)) (hide yes))) (pin "1") (pin "2"))
 (wire (pts (xy 215.9 237.49) (xy 215.9 232.41)) (stroke (width 0) (type default)))
 (global_label "+3V3"
  (shape input) (at 215.9 232.41 90) (effects (font (size 0.9 0.9)) (justify left))
  (property "Intersheetrefs" "${INTERSHEET_REFS}" (at 215.9 232.41 90) (effects (font (size 0.8 0.8)) (hide yes))))
 (wire (pts (xy 215.9 245.11) (xy 215.9 250.19)) (stroke (width 0) (type default)))
 (global_label "GND"
  (shape input) (at 215.9 250.19 270) (effects (font (size 0.9 0.9)) (justify right))
  (property "Intersheetrefs" "${INTERSHEET_REFS}" (at 215.9 250.19 270) (effects (font (size 0.8 0.8)) (hide yes))))
 (symbol
  (lib_id "OpenKeys:C") (at 215.90000000000003 241.3 0) (unit 1) (in_bom yes) (on_board yes) (dnp no)
  (property "Reference" "C53" (at 219.9 239.8 0) (effects (font (size 1 1)) (justify left)))
  (property "Value" "100nF" (at 219.9 242.8 0) (effects (font (size 1 1)) (justify left)))
  (property "Footprint" "Capacitor_SMD:C_0603_1608Metric" (at 219.9 241.3 0) (effects (font (size 1 1)) (hide yes)))
  (property "Datasheet" "~" (at 219.9 241.3 0) (effects (font (size 1 1)) (hide yes))) (pin "1") (pin "2"))
 (wire (pts (xy 248.92 237.49) (xy 248.92 232.41)) (stroke (width 0) (type default)))
 (global_label "+3V3"
  (shape input) (at 248.92 232.41 90) (effects (font (size 0.9 0.9)) (justify left))
  (property "Intersheetrefs" "${INTERSHEET_REFS}" (at 248.92 232.41 90) (effects (font (size 0.8 0.8)) (hide yes))))
 (wire (pts (xy 248.92 245.11) (xy 248.92 250.19)) (stroke (width 0) (type default)))
 (global_label "GND"
  (shape input) (at 248.92 250.19 270) (effects (font (size 0.9 0.9)) (justify right))
  (property "Intersheetrefs" "${INTERSHEET_REFS}" (at 248.92 250.19 270) (effects (font (size 0.8 0.8)) (hide yes))))
 (symbol
  (lib_id "OpenKeys:C") (at 248.92000000000002 241.3 0) (unit 1) (in_bom yes) (on_board yes) (dnp no)
  (property "Reference" "C54" (at 252.92 239.8 0) (effects (font (size 1 1)) (justify left)))
  (property "Value" "100nF" (at 252.92 242.8 0) (effects (font (size 1 1)) (justify left)))
  (property "Footprint" "Capacitor_SMD:C_0603_1608Metric" (at 252.92 241.3 0) (effects (font (size 1 1)) (hide yes)))
  (property "Datasheet" "~" (at 252.92 241.3 0) (effects (font (size 1 1)) (hide yes))) (pin "1") (pin "2"))
 (wire (pts (xy 281.94 237.49) (xy 281.94 232.41)) (stroke (width 0) (type default)))
 (global_label "+3V3"
  (shape input) (at 281.94 232.41 90) (effects (font (size 0.9 0.9)) (justify left))
  (property "Intersheetrefs" "${INTERSHEET_REFS}" (at 281.94 232.41 90) (effects (font (size 0.8 0.8)) (hide yes))))
 (wire (pts (xy 281.94 245.11) (xy 281.94 250.19)) (stroke (width 0) (type default)))
 (global_label "GND"
  (shape input) (at 281.94 250.19 270) (effects (font (size 0.9 0.9)) (justify right))
  (property "Intersheetrefs" "${INTERSHEET_REFS}" (at 281.94 250.19 270) (effects (font (size 0.8 0.8)) (hide yes))))
 (symbol
  (lib_id "OpenKeys:C") (at 281.94 241.3 0) (unit 1) (in_bom yes) (on_board yes) (dnp no)
  (property "Reference" "C55" (at 285.94 239.8 0) (effects (font (size 1 1)) (justify left)))
  (property "Value" "100nF" (at 285.94 242.8 0) (effects (font (size 1 1)) (justify left)))
  (property "Footprint" "Capacitor_SMD:C_0603_1608Metric" (at 285.94 241.3 0) (effects (font (size 1 1)) (hide yes)))
  (property "Datasheet" "~" (at 285.94 241.3 0) (effects (font (size 1 1)) (hide yes))) (pin "1") (pin "2"))
 (text "U16 D=1, PRE_N=1. NRST/PC3 low clears Q through U17.\nCT through100k to VDD: RESET_N stays low180..420ms after MR release.\nReset release alone does not restore LCD power; a NEW PC4 edge is required.\nQ controls TPS22919; Q AND delayed-Q drives U21 EN through U23 on sheet10.\nLock: PC4 low, PC3 low, wait500ms. Restart: PC3 high, wait500ms,\nPC4 high, wait200ms, then full LCD initialization. Any I/O fault -> OFF.\nLCD rail is switched SYS; A/B level buffering isolates the3.3V MCU bus.\nPhysical clearing, injection, timing and power qualification NOT_RUN." (at 210 97 0) (effects (font (size 1.3 1.3)))))
